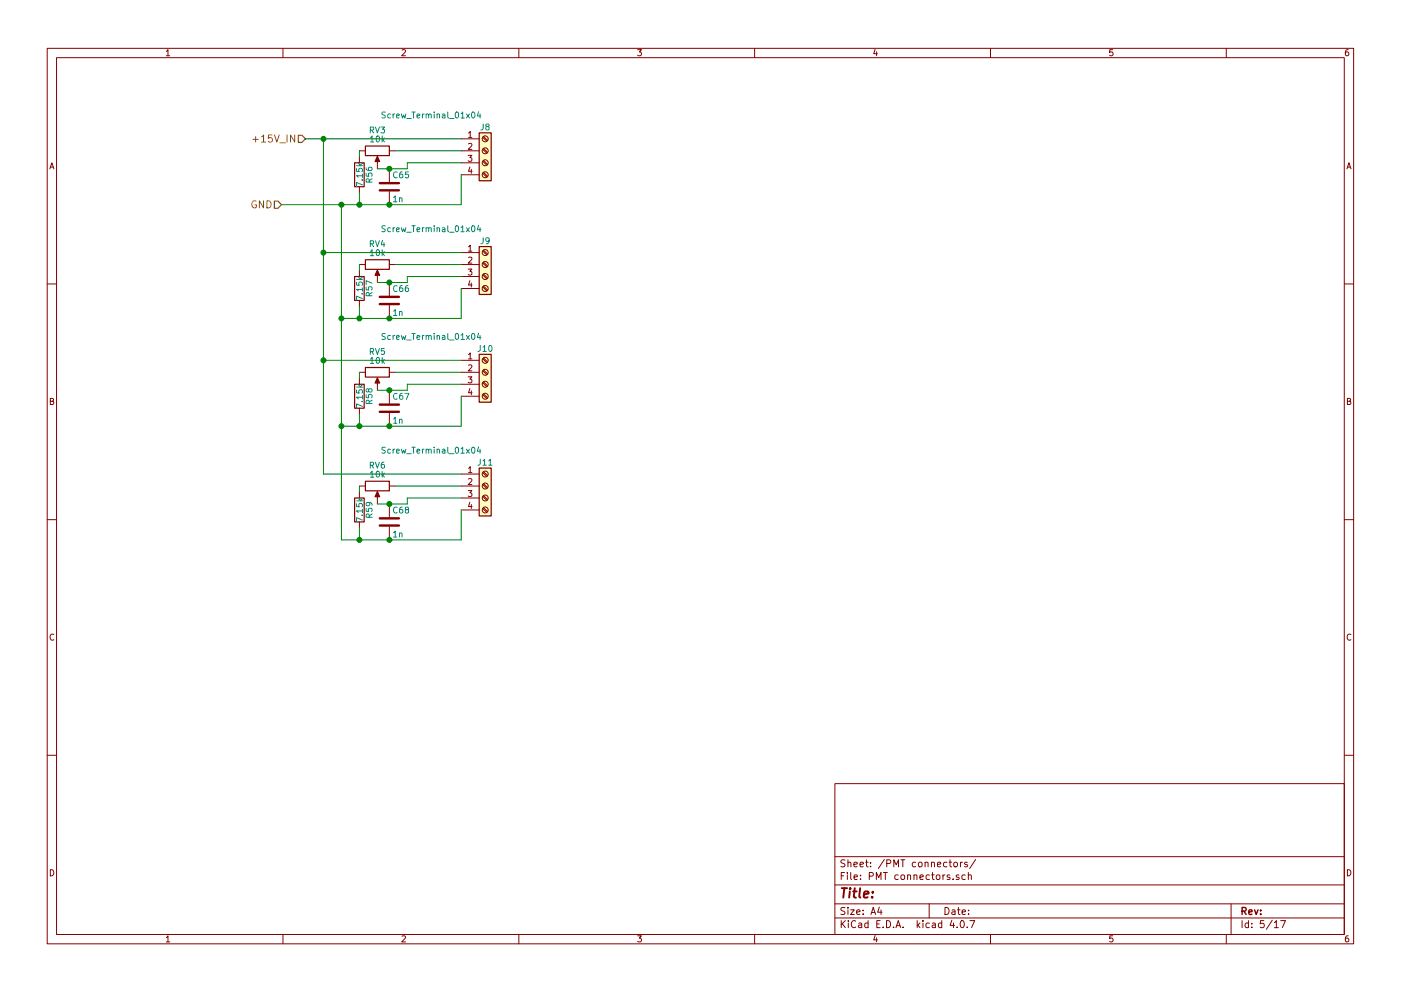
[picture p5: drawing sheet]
EESchema Schematic File Version 2
LIBS:pmt_driver-rescue
LIBS:power
LIBS:device
LIBS:transistors
LIBS:conn
LIBS:linear
LIBS:regul
LIBS:74xx
LIBS:cmos4000
LIBS:adc-dac
LIBS:memory
LIBS:xilinx
LIBS:microcontrollers
LIBS:dsp
LIBS:microchip
LIBS:analog_switches
LIBS:motorola
LIBS:texas
LIBS:intel
LIBS:audio
LIBS:interface
LIBS:digital-audio
LIBS:philips
LIBS:display
LIBS:cypress
LIBS:siliconi
LIBS:opto
LIBS:atmel
LIBS:contrib
LIBS:valves
LIBS:Magnes Components
LIBS:pmt_driver-cache
EELAYER 25 0
EELAYER END
$Descr A4 11693 8268
encoding utf-8
Sheet 5 17
Title ""
Date ""
Rev ""
Comp ""
Comment1 ""
Comment2 ""
Comment3 ""
Comment4 ""
$EndDescr
Text HLabel 2550 1150 0    60   Input ~ 0
+15V_IN
$Comp
L POT RV3
U 1 1
P 3150 1250
F 0 "RV3" V 2975 1250 50  0000 C CNN
F 1 "10k" V 3050 1250 50  0000 C CNN
F 2 "Potentiometers:Potentiometer_Trimmer_Bourns_3266W" H 3150 1250 50  0001 C CNN
F 3 "" H 3150 1250 50  0001 C CNN
F 4 "3266W-1-103LF" V 3150 1250 60  0001 C CNN "MPN"
F 5 "3266W-103LF-ND" V 3150 1250 60  0001 C CNN "DK"
	1    3150 1250
	0    -1   1    0   
$EndComp
$Comp
L C C65
U 1 1
P 3250 1550
F 0 "C65" H 3275 1650 50  0000 L CNN
F 1 "1n" H 3275 1450 50  0000 L CNN
F 2 "Capacitors_SMD:C_0805_HandSoldering" H 3288 1400 50  0001 C CNN
F 3 "" H 3250 1550 50  0001 C CNN
	1    3250 1550
	1    0    0    -1  
$EndComp
$Comp
L Screw_Terminal_01x04 J8
U 1 1
P 4050 1250
F 0 "J8" H 4050 1450 50  0000 C CNN
F 1 "Screw_Terminal_01x04" H 3600 1550 50  0000 C CNN
F 2 "Connectors_Terminal_Blocks:TerminalBlock_Pheonix_MPT-2.54mm_4pol" H 4050 1250 50  0001 C CNN
F 3 "" H 4050 1250 50  0001 C CNN
F 4 "OSTVN04A150" H 4050 1250 60  0001 C CNN "MPN"
F 5 "ED10563-ND" H 4050 1250 60  0001 C CNN "DK"
	1    4050 1250
	1    0    0    -1  
$EndComp
$Comp
L POT RV4
U 1 1
P 3150 2200
F 0 "RV4" V 2975 2200 50  0000 C CNN
F 1 "10k" V 3050 2200 50  0000 C CNN
F 2 "Potentiometers:Potentiometer_Trimmer_Bourns_3266W" H 3150 2200 50  0001 C CNN
F 3 "" H 3150 2200 50  0001 C CNN
F 4 "3266W-1-103LF" V 3150 2200 60  0001 C CNN "MPN"
F 5 "3266W-103LF-ND" V 3150 2200 60  0001 C CNN "DK"
	1    3150 2200
	0    -1   1    0   
$EndComp
$Comp
L C C66
U 1 1
P 3250 2500
F 0 "C66" H 3275 2600 50  0000 L CNN
F 1 "1n" H 3275 2400 50  0000 L CNN
F 2 "Capacitors_SMD:C_0805_HandSoldering" H 3288 2350 50  0001 C CNN
F 3 "" H 3250 2500 50  0001 C CNN
	1    3250 2500
	1    0    0    -1  
$EndComp
$Comp
L Screw_Terminal_01x04 J9
U 1 1
P 4050 2200
F 0 "J9" H 4050 2400 50  0000 C CNN
F 1 "Screw_Terminal_01x04" H 3600 2500 50  0000 C CNN
F 2 "Connectors_Terminal_Blocks:TerminalBlock_Pheonix_MPT-2.54mm_4pol" H 4050 2200 50  0001 C CNN
F 3 "" H 4050 2200 50  0001 C CNN
F 4 "OSTVN04A150" H 4050 2200 60  0001 C CNN "MPN"
F 5 "ED10563-ND" H 4050 2200 60  0001 C CNN "DK"
	1    4050 2200
	1    0    0    -1  
$EndComp
$Comp
L POT RV5
U 1 1
P 3150 3100
F 0 "RV5" V 2975 3100 50  0000 C CNN
F 1 "10k" V 3050 3100 50  0000 C CNN
F 2 "Potentiometers:Potentiometer_Trimmer_Bourns_3266W" H 3150 3100 50  0001 C CNN
F 3 "" H 3150 3100 50  0001 C CNN
F 4 "3266W-1-103LF" V 3150 3100 60  0001 C CNN "MPN"
F 5 "3266W-103LF-ND" V 3150 3100 60  0001 C CNN "DK"
	1    3150 3100
	0    -1   1    0   
$EndComp
$Comp
L C C67
U 1 1
P 3250 3400
F 0 "C67" H 3275 3500 50  0000 L CNN
F 1 "1n" H 3275 3300 50  0000 L CNN
F 2 "Capacitors_SMD:C_0805_HandSoldering" H 3288 3250 50  0001 C CNN
F 3 "" H 3250 3400 50  0001 C CNN
	1    3250 3400
	1    0    0    -1  
$EndComp
$Comp
L Screw_Terminal_01x04 J10
U 1 1
P 4050 3100
F 0 "J10" H 4050 3300 50  0000 C CNN
F 1 "Screw_Terminal_01x04" H 3600 3400 50  0000 C CNN
F 2 "Connectors_Terminal_Blocks:TerminalBlock_Pheonix_MPT-2.54mm_4pol" H 4050 3100 50  0001 C CNN
F 3 "" H 4050 3100 50  0001 C CNN
F 4 "OSTVN04A150" H 4050 3100 60  0001 C CNN "MPN"
F 5 "ED10563-ND" H 4050 3100 60  0001 C CNN "DK"
	1    4050 3100
	1    0    0    -1  
$EndComp
$Comp
L POT RV6
U 1 1
P 3150 4050
F 0 "RV6" V 2975 4050 50  0000 C CNN
F 1 "10k" V 3050 4050 50  0000 C CNN
F 2 "Potentiometers:Potentiometer_Trimmer_Bourns_3266W" H 3150 4050 50  0001 C CNN
F 3 "" H 3150 4050 50  0001 C CNN
F 4 "3266W-1-103LF" V 3150 4050 60  0001 C CNN "MPN"
F 5 "3266W-103LF-ND" V 3150 4050 60  0001 C CNN "DK"
	1    3150 4050
	0    -1   1    0   
$EndComp
$Comp
L C C68
U 1 1
P 3250 4350
F 0 "C68" H 3275 4450 50  0000 L CNN
F 1 "1n" H 3275 4250 50  0000 L CNN
F 2 "Capacitors_SMD:C_0805_HandSoldering" H 3288 4200 50  0001 C CNN
F 3 "" H 3250 4350 50  0001 C CNN
	1    3250 4350
	1    0    0    -1  
$EndComp
$Comp
L Screw_Terminal_01x04 J11
U 1 1
P 4050 4050
F 0 "J11" H 4050 4250 50  0000 C CNN
F 1 "Screw_Terminal_01x04" H 3600 4350 50  0000 C CNN
F 2 "Connectors_Terminal_Blocks:TerminalBlock_Pheonix_MPT-2.54mm_4pol" H 4050 4050 50  0001 C CNN
F 3 "" H 4050 4050 50  0001 C CNN
F 4 "OSTVN04A150" H 4050 4050 60  0001 C CNN "MPN"
F 5 "ED10563-ND" H 4050 4050 60  0001 C CNN "DK"
	1    4050 4050
	1    0    0    -1  
$EndComp
Text HLabel 2350 1700 0    60   Input ~ 0
GND
$Comp
L R R56
U 1 1
P 3000 1450
F 0 "R56" V 3080 1450 50  0000 C CNN
F 1 "7.15k" V 3000 1450 50  0000 C CNN
F 2 "Resistors_SMD:R_0805" V 2930 1450 50  0001 C CNB
F 3 "" H 3000 1450 50  0001 C CNN
	1    3000 1450
	1    0    0    -1  
$EndComp
Wire Wire Line
	3150 1400 3400 1400
Connection ~ 3250 1400
Wire Wire Line
	2350 1700 3850 1700
Wire Wire Line
	3850 1350 3400 1350
Wire Wire Line
	3400 1350 3400 1400
Wire Wire Line
	3850 1700 3850 1450
Connection ~ 3250 1700
Wire Wire Line
	3150 2350 3400 2350
Connection ~ 3250 2350
Wire Wire Line
	2850 2650 3850 2650
Wire Wire Line
	3850 2300 3400 2300
Wire Wire Line
	3400 2300 3400 2350
Wire Wire Line
	3850 2650 3850 2400
Connection ~ 3250 2650
Wire Wire Line
	3150 3250 3400 3250
Connection ~ 3250 3250
Wire Wire Line
	2850 3550 3850 3550
Wire Wire Line
	3850 3200 3400 3200
Wire Wire Line
	3400 3200 3400 3250
Wire Wire Line
	3850 3550 3850 3300
Connection ~ 3250 3550
Wire Wire Line
	3150 4200 3400 4200
Connection ~ 3250 4200
Wire Wire Line
	2850 4500 3850 4500
Wire Wire Line
	3850 4150 3400 4150
Wire Wire Line
	3400 4150 3400 4200
Wire Wire Line
	3850 4500 3850 4250
Connection ~ 3250 4500
Wire Wire Line
	2550 1150 3850 1150
Wire Wire Line
	2700 1150 2700 3950
Wire Wire Line
	2700 2100 3850 2100
Connection ~ 2700 1150
Wire Wire Line
	2700 3000 3850 3000
Connection ~ 2700 2100
Wire Wire Line
	2700 3950 3850 3950
Connection ~ 2700 3000
Connection ~ 3000 1700
Wire Wire Line
	2850 1700 2850 4500
Connection ~ 2850 1700
Connection ~ 3000 2650
Connection ~ 2850 2650
Connection ~ 3000 3550
Connection ~ 2850 3550
Connection ~ 3000 4500
Wire Wire Line
	3000 1600 3000 1700
Wire Wire Line
	3300 3100 3850 3100
Wire Wire Line
	3300 4050 3850 4050
Wire Wire Line
	3300 2200 3850 2200
$Comp
L R R57
U 1 1
P 3000 2400
F 0 "R57" V 3080 2400 50  0000 C CNN
F 1 "7.15k" V 3000 2400 50  0000 C CNN
F 2 "Resistors_SMD:R_0805" V 2930 2400 50  0001 C CNB
F 3 "" H 3000 2400 50  0001 C CNN
	1    3000 2400
	1    0    0    -1  
$EndComp
$Comp
L R R58
U 1 1
P 3000 3300
F 0 "R58" V 3080 3300 50  0000 C CNN
F 1 "7.15k" V 3000 3300 50  0000 C CNN
F 2 "Resistors_SMD:R_0805" V 2930 3300 50  0001 C CNB
F 3 "" H 3000 3300 50  0001 C CNN
	1    3000 3300
	1    0    0    -1  
$EndComp
$Comp
L R R59
U 1 1
P 3000 4250
F 0 "R59" V 3080 4250 50  0000 C CNN
F 1 "7.15k" V 3000 4250 50  0000 C CNN
F 2 "Resistors_SMD:R_0805" V 2930 4250 50  0001 C CNB
F 3 "" H 3000 4250 50  0001 C CNN
	1    3000 4250
	1    0    0    -1  
$EndComp
Wire Wire Line
	3000 4100 3000 4050
Wire Wire Line
	3000 4400 3000 4500
Wire Wire Line
	3000 3450 3000 3550
Wire Wire Line
	3000 3150 3000 3100
Wire Wire Line
	3000 2250 3000 2200
Wire Wire Line
	3000 2550 3000 2650
Wire Wire Line
	3000 1300 3000 1250
Wire Wire Line
	3300 1250 3850 1250
$EndSCHEMATC
